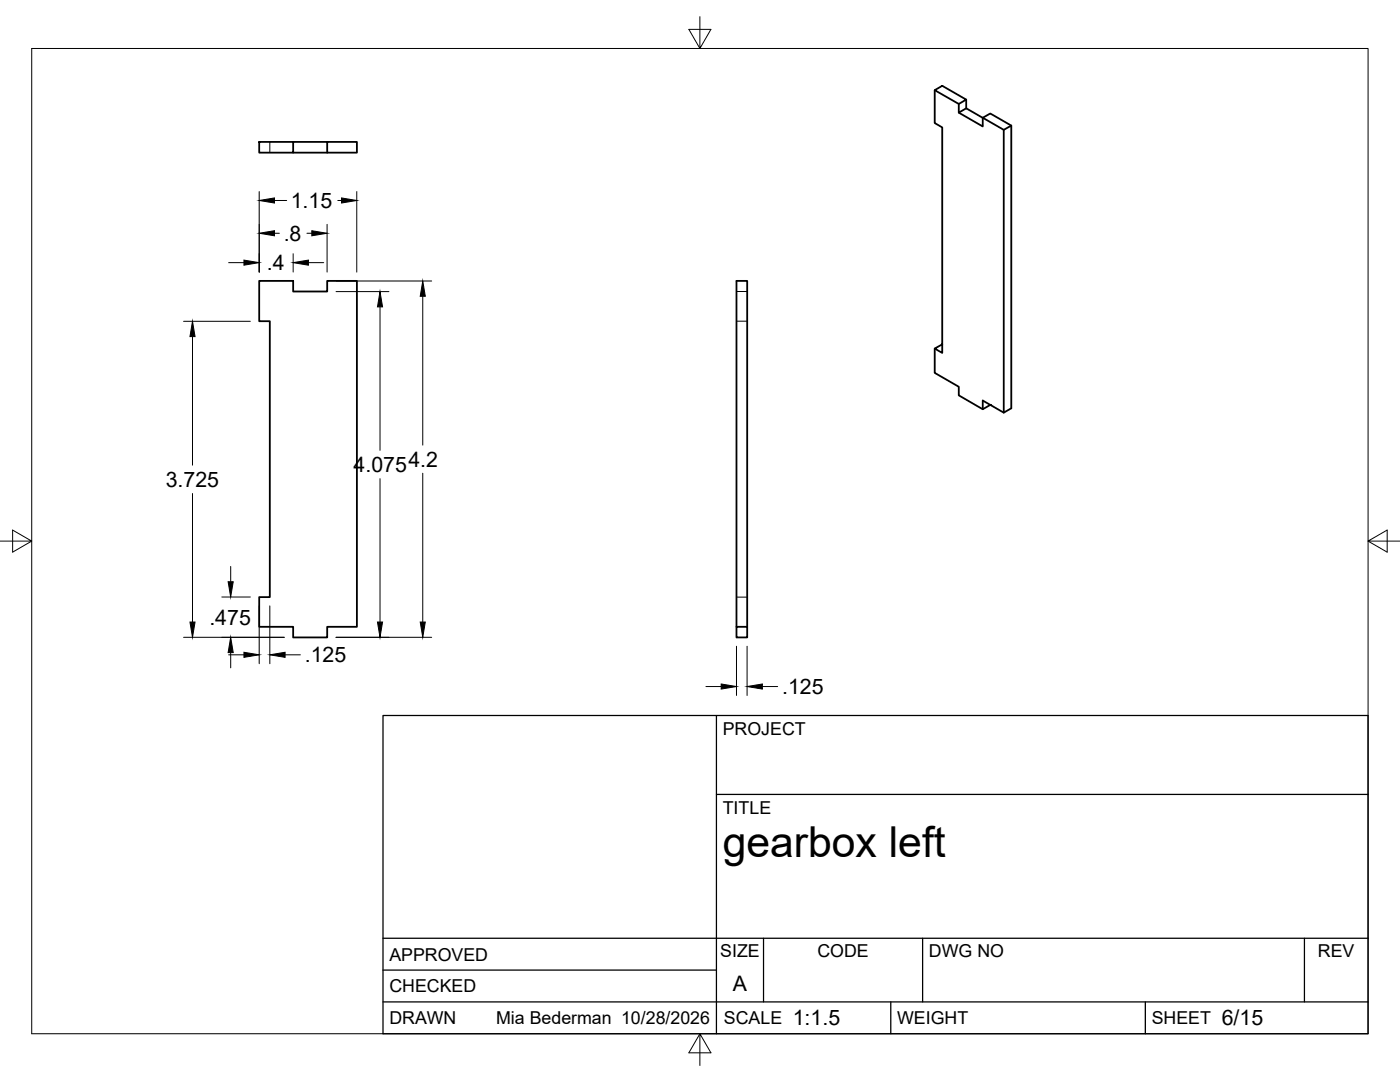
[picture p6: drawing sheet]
<svg xmlns="http://www.w3.org/2000/svg" width="279mm" height="216mm" viewBox="0 0 279 216" stroke-linecap="round" stroke-linejoin="round" font-family="sans-serif">
<!-- layer: Visible -->
<g fill="none" stroke="#000" stroke-width=".36">
<path d="M186.5 18l1.5-.9 4.8 2.8-1.5 .8zM186.5 18v6.6l1.5 .8v45l-1.5-.8 1.5-.9M192.8 19.9v1.7M51.7 28.3h6.8v2.2h-6.8zM58.5 30.5h6.8M58.5 28.3h6.8M65.3 28.3h5.9v2.2h-5.9zM191.3 20.7v1.8l1.5-.9 7.5 4.3 1.5-.8v56.4l-1.5 .8-4.2-2.4v1.8M191.3 22.5l4.8 2.7v-1.7l1.5-.9 4.2 2.5M200.3 25.9v56.4M51.7 56h6.8v2.2h6.8v-2.2h5.9v69.1h-5.9v2.1h-6.8v-2.1h-6.8v-6h2.1v-55h-2.1zM186.5 69.6v4.8l4.8 2.8v1.7l4.8 2.8 1.5-.9"/>
<path d="M147 125.1h2.1v2.1h-2.1zM147 125.1v-69.1h2.1v69.1"/>
</g>
<!-- layer: Hidden -->
<path d="M53.8 28.3v2.2M147 58.2h2.1M147 64.1h2.1M147 119.1h2.1" fill="none" stroke="#000" stroke-width=".2"/>
<!-- layer: Visible -->
<circle cx="197.6" cy="80.8" r=".18" fill="#000"/>
<!-- layer: Border -->
<path d="M6.3 9.7h266.7v196.6h-266.7zM139.7 3.3v6.4l2.2-3.8h-4.4l2.2 3.8M0 108h6.3l-3.8-2.2v4.4l3.8-2.2M273 108l3.8 2.2v-4.4l-3.8 2.2h6.4M139.7 206.3l-2.2 3.8h4.4l-2.2-3.8v6.3" fill="none" stroke="#000" stroke-width=".2"/>
<!-- layer: Titleblock -->
<path d="M76.4 142.8h196.6v63.5h-196.6zM143 158.5h130M143 142.8v63.5M76.4 199.9h196.6M76.4 193.6h66.6M76.4 187.2h196.6M152.4 187.2v12.7M177.8 199.9v6.4M184.1 187.2v12.7M228.6 199.9v6.4M260.3 187.2v12.7" fill="none" stroke="#000" stroke-width=".25"/>
<!-- layer: FD_Dimensions -->
<g fill="none" stroke="#000" stroke-width=".2">
<path d="M51.7 38.2v16.1M71.2 38.2v16.1M45.6 52.4h3.1M54.8 40h2.4M54.8 46.5h1M58.5 50.6v3.7M61.3 46.5h.9M61.6 52.4h3M65.3 44.8v9.5M67.1 56.1h19M67.1 58.2h10.5M67.4 40h.8"/>
<path d="M84.4 59.1v29.7M36.6 64.1h13.4M38.4 67.2v25.6M75.8 61.2v28.7M38.4 98.5v25.6M75.8 95.5v28.6M84.4 94.4v29.7M44.3 119.1h5.7M46 113v3.1M36.6 127.2h20.1M45.6 130.7h3.1M46 130.2v3.1"/>
<path d="M51.7 120.9v11.5M53.8 120.9v11.5M56.9 130.7h3M67.1 127.2h19M140.9 137h3M147 128.9v9.9M149.1 128.9v9.9M152.1 137h3.1"/>
</g>
<g fill="#000" stroke="#000" stroke-width=".2">
<path d="M51.7 40l3.1-.5v1zM68.2 39.5l3 .5-3 .5zM48.7 51.9l3 .5-3 .5zM51.7 46.5l3.1-.5v1.1zM58.5 52.4l3.1-.5v1zM62.2 46l3.1 .5-3.1 .6zM84.4 56.1l.5 3h-1zM38.4 64.1l.5 3.1h-1zM75.8 58.2l.5 3h-1zM45.5 116.1h1l-.5 3zM37.9 124.1h1l-.5 3.1zM46 127.2l.5 3h-1z"/>
<path d="M48.7 130.2l3 .5-3 .5zM53.8 130.7l3.1-.5v1zM75.3 124.1h1l-.5 3.1zM83.9 124.1h1l-.5 3.1zM143.9 136.5l3.1 .5-3.1 .5zM149.1 137l3-.5v1z"/>
</g>
<text font-size="8.5" x="144.3" y="171">gearbox left</text>
<g font-size="4.3">
<text x="58" y="41.5">1.15</text>
<text x="53.3" y="53.9">.4</text>
<text x="56.6" y="48">.8</text>
<text x="70.6" y="94.2">4.0754.2</text>
<text x="33.1" y="97.1">3.725</text>
<text x="41.8" y="124.7">.475</text>
<text x="60.8" y="132.1">.125</text>
<text x="156.1" y="138.5">.125</text>
<text x="146.3" y="197.7">A</text>
<text x="158.2" y="204.6">1:1.5</text>
<text x="243.8" y="204.6">6/15</text>
</g>
<g font-size="3.5">
<text x="144.3" y="146.6">PROJECT</text>
<text x="144.3" y="162.3">TITLE</text>
<text x="77.7" y="191.7">APPROVED</text>
<text x="143.7" y="191">SIZE</text>
<text x="163.1" y="191">CODE</text>
<text x="185.4" y="191">DWG NO</text>
<text x="263" y="191">REV</text>
<text x="77.7" y="198">CHECKED</text>
<text x="77.7" y="204.4">DRAWN</text>
<text x="99" y="204.4">Mia Bederman 10/28/2026</text>
<text x="144.5" y="204.4">SCALE</text>
<text x="179" y="204.4">WEIGHT</text>
<text x="229.8" y="204.4">SHEET</text>
</g>
</svg>
